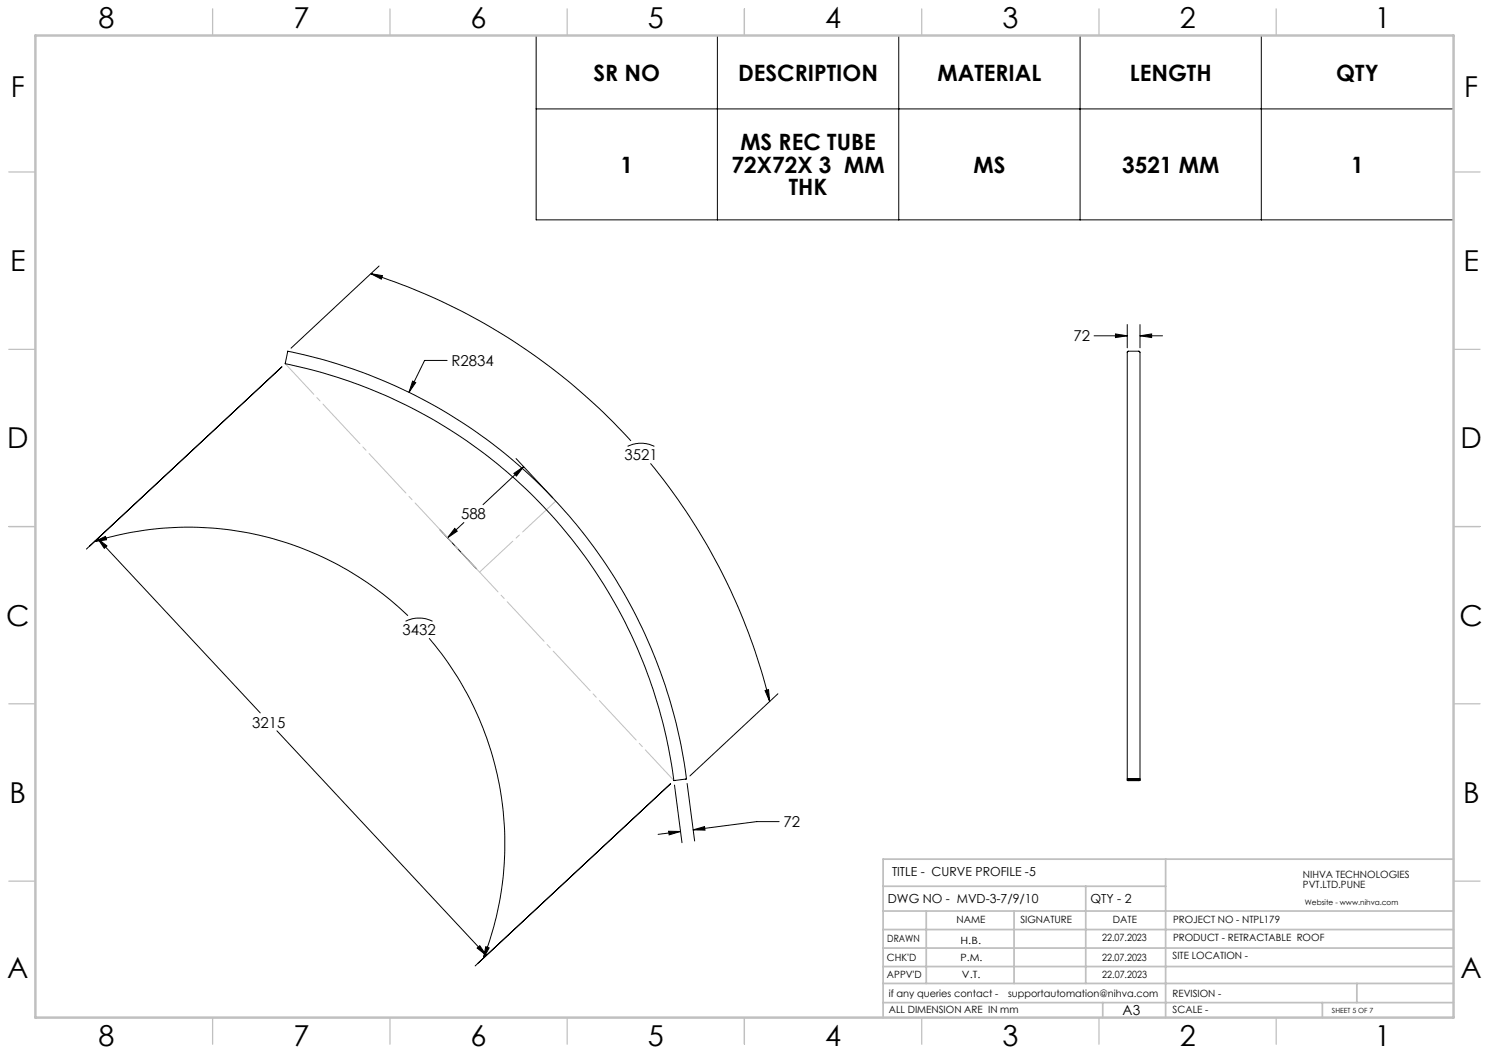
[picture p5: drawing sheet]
<svg xmlns="http://www.w3.org/2000/svg" width="420mm" height="297mm" viewBox="0 0 420 297" stroke-linecap="round" stroke-linejoin="round" font-family="sans-serif">
<g fill="none" stroke="#000" stroke-width=".28">
<path d="M151.2 10h258.8v52h-258.8zM202.4 10v52M253.5 10v52M304.7 10v52M355.8 10v52M151.2 30.7h258.8M104.6 77.2l3.3 .5-.3 1zM104.6 77.2a168.9 168.9 0 0 1 73.4 47.2M106.9 75l-24.8 23.2M81.1 99.1a141.7 141.7 0 0 1 112.5 120.6l-3.4 .5a138.3 138.3 0 0 0-109.8-117.6zM308.6 94.7h9.4M314.6 94.2l3.4 .5-3.4 .5z"/>
<path d="M318 91.5v6.6M321.6 91.5v6.6M321.6 94.7h6.3M321.6 94.7l3.2-.5v1zM79.5 103.5l-55.1 51.4M116.4 107.5l.9 .4-1.9 2.8zM126.1 101.7h-6.3l-4.4 9M145 133.5l2.7-1.9-2 2.7zM145.6 129.3l10.3 11.1M147.7 131.6l-11.5 10.7M177 125.9a8.5 8.5 0 0 1 7.6 0M183.5 130.7a169 169 0 0 1 33.6 67.1"/>
<path d="M26.7 152.7l3-1.4 .3 1zM26.7 152.7a89.2 89.2 0 0 1 88.4 21M27.6 151.9l45.8 49.2M27.6 151.9l2.6 2.1-.8 .7zM124 149.4l10.4 11M128.3 149l.7 .8-2.8 1.9zM130.8 147.4l-4.6 4.3M114.4 175.2a8.6 8.6 0 0 1 7.6 0M121 180a89.2 89.2 0 0 1 15.3 90.3M215.8 194.8l1-.3 .3 3.3zM219.4 195.7l-24.8 23.2M78.1 206.1l59.1 63.4"/>
<path d="M318 219.7v-120.5l.2-.1h3.1l.3 .3v120.3M318 219.7v.5h.2M318.2 219.7h-.2M318.2 219.7h-.1l.1 .5M318.2 219.7h3M321.2 219.7h.4M321.2 219.7h.2l-.2 .5M321.6 219.7v.4l-.4 .1M188.6 234.5h3.3l-3.2 1zM190.3 221.4l2.1 16.3M191.9 234.5l-6.3 .8M193.8 221l2.1 16.2"/>
<path d="M195.5 234.1l3.2-1 .2 1zM219.8 231.7h-6.4l-17.9 2.4M318.2 220.2h3M134.6 267.4l.7-.7 1.9 2.8zM134.9 271.6l54.3-50.6-55.2 51.4M137 267l1 .4-1.7 2.9z"/>
</g>
<path d="M80.5 102.6l109.6 117.6" fill="none" stroke="#c0c0c0" stroke-width=".28" stroke-dasharray="15.2 1.3 1.3 1.3" stroke-dashoffset="3.4"/>
<path d="M135.3 161.4l21.5-20.1" fill="none" stroke="#c0c0c0" stroke-width=".28" stroke-dasharray="15.2 1.3 1.3 1.3" stroke-dashoffset="2.4"/>
<g fill="none" stroke="#c0c0c0" stroke-width=".35">
<path d="M60 2.5v7.5M110 2.5v7.5M160 2.5v7.5M210 2.5v7.5M260 2.5v7.5M310 2.5v7.5M360 2.5v7.5M2.5 48.5h7.5M410 48.5h7.5M2.5 98.5h7.5M410 98.5h7.5M2.5 148.5h7.5"/>
<path d="M410 148.5h7.5M2.5 198.5h7.5M410 198.5h7.5M2.5 248.5h7.5M410 248.5h7.5M60 287v7.5M110 287v7.5M160 287v7.5M210 287v7.5M260 287v7.5M310 287v7.5M360 287v7.5"/>
</g>
<g fill="none" stroke="#c0c0c0" stroke-width=".5">
<path d="M249.1 257h160.9M249.1 250h79.7M261.3 257v20.4M286 257v20.4M306.2 250v27.4M328.8 242.3v44.7M410 242.3h-160.9v44.7M249.1 272.6h160.9M249.1 267.4h160.9M249.1 262.2h160.9M249.1 277.4h160.9M382.7 277.4v5.4"/>
<path d="M249.1 282.8h160.9M311 282.8v4.2M373 282.8v4.2"/>
</g>
<path d="M10 10h400v277h-400z" fill="none" stroke="#c0c0c0" stroke-width=".7"/>
<g fill="#000">
<path d="M128.3 149l.7 .8-2.8 1.9zM145 133.5l2.7-1.9-2 2.7z"/>
<path d="M215.8 194.8l1-.3 .3 3.3zM104.6 77.2l3.3 .5-.3 1zM27.6 151.9l2.6 2.1-.8 .7zM134.6 267.4l.7-.7 1.9 2.8zM137 267l1 .4-1.7 2.9zM26.7 152.7l3-1.4 .3 1zM116.4 107.5l-1 3.2 1.9-2.8zM188.6 234.5h3.3l-3.2 1zM195.5 234.1l3.2-1 .2 1zM314.6 94.2l3.4 .5-3.4 .5zM321.6 94.7l3.2-.5v1z"/>
</g>
<g font-size="8.1">
<text x="27.8" y="8">8</text>
<text x="82.8" y="8">7</text>
<text x="132.8" y="8">6</text>
<text x="182.8" y="8">5</text>
<text x="232.8" y="8">4</text>
<text x="282.8" y="8">3</text>
<text x="332.8" y="8">2</text>
<text x="387.8" y="8">1</text>
<text x="3" y="27.2">F</text>
<text x="413" y="27.2">F</text>
<text x="2.8" y="76.5">E</text>
<text x="412.8" y="76.5">E</text>
<text x="2" y="126.5">D</text>
<text x="412" y="126.5">D</text>
<text x="1.7" y="176.5">C</text>
<text x="411.7" y="176.5">C</text>
<text x="2.7" y="226.5">B</text>
<text x="412.7" y="226.5">B</text>
<text x="2" y="275.7">A</text>
<text x="412" y="275.7">A</text>
<text x="27.8" y="295">8</text>
<text x="82.8" y="295">7</text>
<text x="132.8" y="295">6</text>
<text x="182.8" y="295">5</text>
<text x="232.8" y="295">4</text>
<text x="282.8" y="295">3</text>
<text x="332.8" y="295">2</text>
<text x="387.8" y="295">1</text>
</g>
<g font-size="6.3">
<text x="167.4" y="22.7">SR NO</text>
<text x="208.2" y="22.7">DESCRIPTION</text>
<text x="264.4" y="22.7">MATERIAL</text>
<text x="318.7" y="22.7">LENGTH</text>
<text x="376.9" y="22.7">QTY</text>
<text x="208.8" y="42.4">MS REC TUBE</text>
<text x="175" y="48.7">1</text>
<text x="206.4" y="48.7">72X72X 3 MM</text>
<text x="274.6" y="48.7">MS</text>
<text x="316.5" y="48.7">3521 MM</text>
<text x="381.1" y="48.7">1</text>
<text x="222.5" y="55.1">THK</text>
</g>
<g font-size="4.2">
<text x="302.8" y="96.3">72</text>
<text x="127.3" y="103.3">R2834</text>
<text x="176.1" y="129.8">3521</text>
<text x="130" y="146.4">588</text>
<text x="113.5" y="179.1">3432</text>
<text x="71.1" y="205.2">3215</text>
<text x="221" y="233.3">72</text>
</g>
<text font-size="3.9" x="316.7" y="286.4">A3</text>
<g font-size="3.5">
<text x="251.6" y="247.2">TITLE - CURVE PROFILE -5</text>
<text x="250.4" y="254.8">DWG NO - MVD-3-7/9/10</text>
<text x="307.6" y="254.8">QTY - 2</text>
</g>
<g font-size="2.8">
<text x="367.5" y="247.7">NIHVA TECHNOLOGIES</text>
<text x="367.5" y="250.5">PVT.LTD.PUNE</text>
<text x="269.8" y="260.4">NAME</text>
<text x="287.8" y="260.4">SIGNATURE</text>
<text x="313.9" y="260.5">DATE</text>
<text x="330.9" y="260.5">PROJECT NO - NTPL179</text>
<text x="250.3" y="265.7">DRAWN</text>
<text x="270.9" y="266.1">H.B.</text>
<text x="310.9" y="265.5">22.07.2023</text>
<text x="330.9" y="265.5">PRODUCT - RETRACTABLE ROOF</text>
<text x="250.2" y="271.1">CHK'D</text>
<text x="250.2" y="275.8">APPV'D</text>
<text x="270.9" y="271.1">P.M.</text>
<text x="271.3" y="275.8">V.T.</text>
<text x="310.9" y="271.1">22.07.2023</text>
<text x="310.9" y="275.8">22.07.2023</text>
<text x="330.7" y="270.6">SITE LOCATION -</text>
<text x="250.7" y="281.1">if any queries contact -</text>
<text x="284.3" y="281.1">supportautomation@nihva.com</text>
<text x="330.7" y="281.1">REVISION -</text>
<text x="250.7" y="285.6">ALL DIMENSION ARE IN mm</text>
<text x="330.7" y="285.6">SCALE -</text>
</g>
<text font-size="2.1" x="368.1" y="255.1">Website - www.nihva.com</text>
<text font-size="2" x="375.7" y="285.6">SHEET 5 OF 7</text>
</svg>
